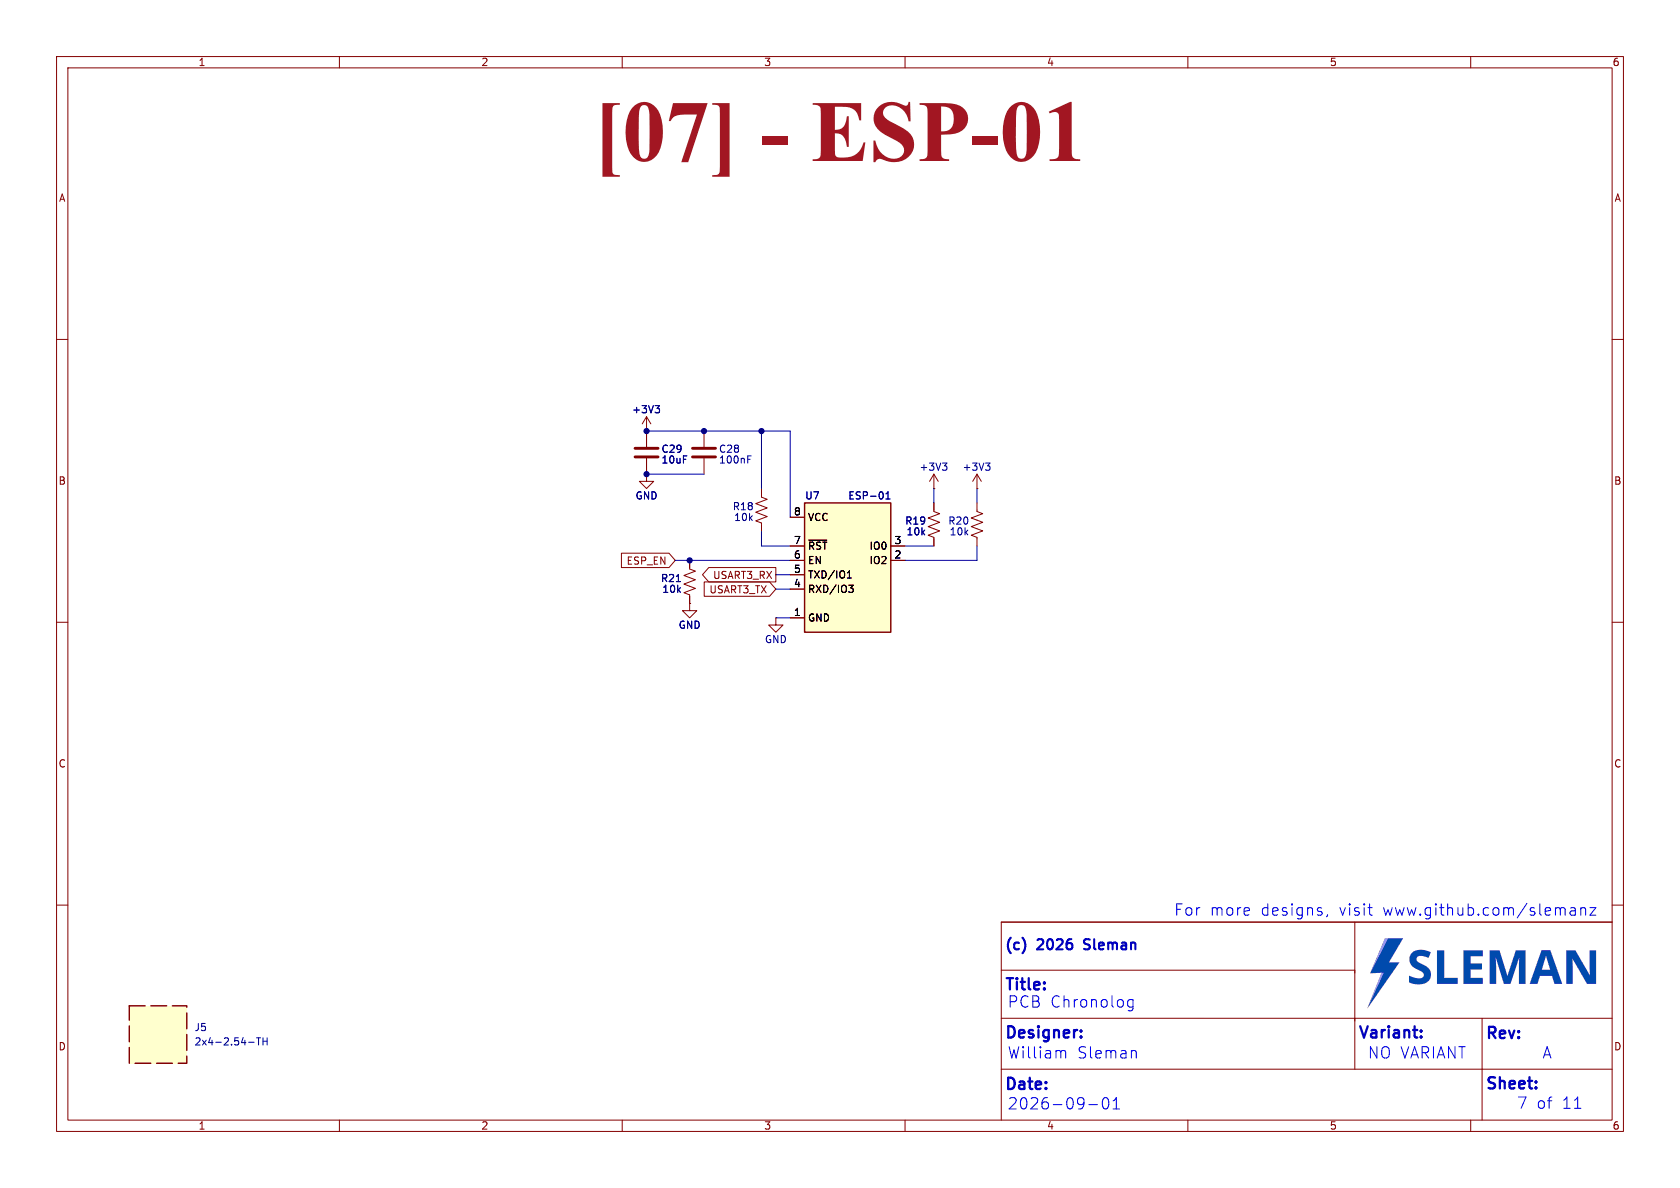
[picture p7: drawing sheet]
(kicad_sch
 (version 20250114)
 (generator "eeschema")
 (generator_version "9.0")
 (paper "A4")
 (title_block
  (title "PCB Chronolog")
  (date "2026-09-01")
  (rev "A")
  (company "Sleman")
  (comment 1 "For more designs, visit www.github.com/slemanz"))
 (lib_symbols
  (symbol "01_resistors:RES_10K-0.1W-1%-0603"
   (pin_numbers (hide yes))
   (pin_names
    (offset 0)) (exclude_from_sim no) (in_bom yes) (on_board yes)
   (property "Reference" "R" (at 2.54 0 90) (effects (font (size 1.27 1.27))))
   (property "Value" "10k" (at -2.54 0 90) (effects (font (size 1.27 1.27))))
   (property "Footprint" "01_resistors:R_0603_1608Metric" (at 1.016 -0.254 90) (effects (font (size 1.27 1.27)) (hide yes)))
   (property "Datasheet" "~" (at 0 0 0) (effects (font (size 1.27 1.27)) (hide yes)))
   (property "Description" "RES 10kΩ ±1% 100mW 0603" (at 0 0 0) (effects (font (size 1.27 1.27)) (hide yes)))
   (property "Tolerance" "1%" (at 0 0 0) (effects (font (size 1.27 1.27))))
   (property "Power" "100mW" (at 0 0 0) (effects (font (size 1.27 1.27))))
   (property "Package" "0603" (at 0 0 0) (effects (font (size 1.27 1.27)) (hide yes)))
   (property "Manufacturer" "UNI-ROYAL" (at 0 0 0) (effects (font (size 1.27 1.27)) (hide yes)))
   (property "MPN" "0603WAF1002T5E" (at 0 0 0) (effects (font (size 1.27 1.27)) (hide yes)))
   (property "LCSC" "C25804" (at 0 0 0) (effects (font (size 1.27 1.27)) (hide yes)))
   (property "Manufacturer2" "VISHAY" (at 0 0 0) (effects (font (size 1.27 1.27)) (hide yes)))
   (property "MPN2" "CRCW060310K0FKEA" (at 0 0 0) (effects (font (size 1.27 1.27)) (hide yes)))
   (symbol "RES_10K-0.1W-1%-0603_0_1"
    (polyline (pts (xy 0 2.286) (xy 0 2.54)) (stroke (width 0) (type default)) (fill (type none)))
    (polyline (pts (xy 0 2.286) (xy 1.016 1.905) (xy 0 1.524) (xy -1.016 1.143) (xy 0 0.762)) (stroke (width 0) (type default)) (fill (type none)))
    (polyline (pts (xy 0 0.762) (xy 1.016 0.381) (xy 0 0) (xy -1.016 -0.381) (xy 0 -0.762)) (stroke (width 0) (type default)) (fill (type none)))
    (polyline (pts (xy 0 -0.762) (xy 1.016 -1.143) (xy 0 -1.524) (xy -1.016 -1.905) (xy 0 -2.286)) (stroke (width 0) (type default)) (fill (type none)))
    (polyline (pts (xy 0 -2.286) (xy 0 -2.54)) (stroke (width 0) (type default)) (fill (type none))))
   (symbol "RES_10K-0.1W-1%-0603_1_1"
    (pin passive line (at 0 3.81 270) (length 1.27) (name "~" (effects (font (size 1.27 1.27)))) (number "1" (effects (font (size 1.27 1.27)))))
    (pin passive line (at 0 -3.81 90) (length 1.27) (name "~" (effects (font (size 1.27 1.27)))) (number "2" (effects (font (size 1.27 1.27))))))
   (embedded_fonts no))
  (symbol "02_capacitors:CAP_100nF-50V-10%-X7R-0603"
   (pin_numbers (hide yes))
   (pin_names
    (offset 0.254)) (exclude_from_sim no) (in_bom yes) (on_board yes)
   (property "Reference" "C" (at 0.635 2.54 0) (effects (font (size 1.27 1.27)) (justify left)))
   (property "Value" "100nF" (at 0.635 -2.54 0) (effects (font (size 1.27 1.27)) (justify left)))
   (property "Footprint" "02_capacitors:C_0603_1608Metric" (at 0.9652 -3.81 0) (effects (font (size 1.27 1.27)) (hide yes)))
   (property "Datasheet" "" (at 0 0 0) (effects (font (size 1.27 1.27)) (hide yes)))
   (property "Description" "CAP CER 100nF 50V X7R 0603" (at 0 0 0) (effects (font (size 1.27 1.27)) (hide yes)))
   (property "Tolerance" "10%" (at 0 0 0) (effects (font (size 1.27 1.27))))
   (property "Voltage" "50V" (at 0 0 0) (effects (font (size 1.27 1.27))))
   (property "Dielectric" "X7R" (at 0 0 0) (effects (font (size 1.27 1.27)) (hide yes)))
   (property "Package" "0603" (at 0 0 0) (effects (font (size 1.27 1.27)) (hide yes)))
   (property "Manufacturer" "YAGEO" (at 0 0 0) (effects (font (size 1.27 1.27)) (hide yes)))
   (property "MPN" "CC0603KRX7R9BB104" (at 0 0 0) (effects (font (size 1.27 1.27)) (hide yes)))
   (property "LCSC" "C14663" (at 0 0 0) (effects (font (size 1.27 1.27)) (hide yes)))
   (property "Manufacturer2" "muRata" (at 0 0 0) (effects (font (size 1.27 1.27)) (hide yes)))
   (property "MPN2" "GRM188R71H104KA93D" (at 0 0 0) (effects (font (size 1.27 1.27)) (hide yes)))
   (symbol "CAP_100nF-50V-10%-X7R-0603_0_1"
    (polyline (pts (xy -2.032 0.762) (xy 2.032 0.762)) (stroke (width 0.508) (type default)) (fill (type none)))
    (polyline (pts (xy -2.032 -0.762) (xy 2.032 -0.762)) (stroke (width 0.508) (type default)) (fill (type none))))
   (symbol "CAP_100nF-50V-10%-X7R-0603_1_1"
    (pin passive line (at 0 3.81 270) (length 2.794) (name "~" (effects (font (size 1.27 1.27)))) (number "1" (effects (font (size 1.27 1.27)))))
    (pin passive line (at 0 -3.81 90) (length 2.794) (name "~" (effects (font (size 1.27 1.27)))) (number "2" (effects (font (size 1.27 1.27))))))
   (embedded_fonts no))
  (symbol "02_capacitors:CAP_10uF-16V-10%-X5R-0805"
   (pin_numbers (hide yes))
   (pin_names
    (offset 0.254)) (exclude_from_sim no) (in_bom yes) (on_board yes)
   (property "Reference" "C" (at 0.635 2.54 0) (effects (font (size 1.27 1.27)) (justify left)))
   (property "Value" "10uF" (at 0.635 -2.54 0) (effects (font (size 1.27 1.27)) (justify left)))
   (property "Footprint" "02_capacitors:C_0805_2012Metric" (at 0.9652 -3.81 0) (effects (font (size 1.27 1.27)) (hide yes)))
   (property "Datasheet" "" (at 0 0 0) (effects (font (size 1.27 1.27)) (hide yes)))
   (property "Description" "CAP CER 10uF 16V X5R 0805" (at 0 0 0) (effects (font (size 1.27 1.27)) (hide yes)))
   (property "Tolerance" "10%" (at 0 0 0) (effects (font (size 1.27 1.27))))
   (property "Voltage" "16V" (at 0 0 0) (effects (font (size 1.27 1.27))))
   (property "Dielectric" "X5R" (at 0 0 0) (effects (font (size 1.27 1.27)) (hide yes)))
   (property "Package" "0805" (at 0 0 0) (effects (font (size 1.27 1.27)) (hide yes)))
   (property "Manufacturer" "muRata" (at 0 0 0) (effects (font (size 1.27 1.27)) (hide yes)))
   (property "MPN" "GRM21BR61C106KE15L" (at 0 0 0) (effects (font (size 1.27 1.27)) (hide yes)))
   (property "LCSC" "C77075" (at 0 0 0) (effects (font (size 1.27 1.27)) (hide yes)))
   (symbol "CAP_10uF-16V-10%-X5R-0805_0_1"
    (polyline (pts (xy -2.032 0.762) (xy 2.032 0.762)) (stroke (width 0.508) (type default)) (fill (type none)))
    (polyline (pts (xy -2.032 -0.762) (xy 2.032 -0.762)) (stroke (width 0.508) (type default)) (fill (type none))))
   (symbol "CAP_10uF-16V-10%-X5R-0805_1_1"
    (pin passive line (at 0 3.81 270) (length 2.794) (name "~" (effects (font (size 1.27 1.27)))) (number "1" (effects (font (size 1.27 1.27)))))
    (pin passive line (at 0 -3.81 90) (length 2.794) (name "~" (effects (font (size 1.27 1.27)))) (number "2" (effects (font (size 1.27 1.27))))))
   (embedded_fonts no))
  (symbol "08_connectors:CON-SKT_2x4-2.54-TH" (exclude_from_sim no) (in_bom yes) (on_board no)
   (property "Reference" "J" (at -1.27 6.985 0) (effects (font (size 1.27 1.27)) (justify right)))
   (property "Value" "2x4-2.54-TH" (at 1.27 6.985 0) (effects (font (size 1.27 1.27)) (justify left)))
   (property "Footprint" "" (at 0 0 0) (effects (font (size 1.27 1.27)) (hide yes)))
   (property "Datasheet" "https://www.lcsc.com/product-detail/C2897405.html" (at 0 0 0) (effects (font (size 1.27 1.27)) (hide yes)))
   (property "Description" "CONN SOCKET 8POS 2.54mm DUAL ROW TH" (at 0 0 0) (effects (font (size 1.27 1.27)) (hide yes)))
   (property "Package" "TH" (at 0 0 0) (effects (font (size 1.27 1.27)) (hide yes)))
   (property "Manufacturer" "HCTL" (at 0 0 0) (effects (font (size 1.27 1.27)) (hide yes)))
   (property "MPN" "PM254-2-04-Z-8.5" (at 0 0 0) (effects (font (size 1.27 1.27)) (hide yes)))
   (property "LCSC" "C2897405" (at 0 0 0) (effects (font (size 1.27 1.27)) (hide yes)))
   (property "Mates_With" "11_modules:ESP-01" (at 0 0 0) (effects (font (size 1.27 1.27)) (hide yes)))
   (symbol "CON-SKT_2x4-2.54-TH_0_1"
    (rectangle (start -5.08 5.08) (end 5.08 -5.08) (stroke (width 0.254) (type dash)) (fill (type background))))
   (embedded_fonts no))
  (symbol "11_modules:MOD-RF_ESP-01" (exclude_from_sim no) (in_bom yes) (on_board yes)
   (property "Reference" "U" (at -6.35 13.97 0) (effects (font (size 1.27 1.27))))
   (property "Value" "ESP-01" (at 3.81 13.97 0) (effects (font (size 1.27 1.27))))
   (property "Footprint" "11_modules:ESP-01" (at 0 -12.7 0) (effects (font (size 1.27 1.27)
    (italic yes)) (hide yes)))
   (property "Datasheet" "https://docs.ai-thinker.com/_media/esp8266/esp8266_series_modules_user_manual_en.pdf" (at -1.27 -12.7 0) (effects (font (size 1.27 1.27)) (hide yes)))
   (property "Description" "ESP8266 WI-FI IOT MODULE" (at -1.27 -12.7 0) (effects (font (size 1.27 1.27)) (hide yes)))
   (property "Package" "MOD" (at 0 -12.7 0) (effects (font (size 1.27 1.27)) (hide yes)))
   (property "Manufacturer" "Ai-Thinker" (at 0 -12.7 0) (effects (font (size 1.27 1.27)) (hide yes)))
   (property "MPN" "ESP-01" (at 0 -12.7 0) (effects (font (size 1.27 1.27)) (hide yes)))
   (property "Manufacturer2" "Ai-Thinker" (at 0 -12.7 0) (effects (font (size 1.27 1.27)) (hide yes)))
   (property "MPN2" "ESP-01S" (at 0 -12.7 0) (effects (font (size 1.27 1.27)) (hide yes)))
   (property "LCSC" "C503581" (at -1.27 -12.7 0) (effects (font (size 1.27 1.27)) (hide yes)))
   (property "Mating_Parts" "08_connectors:CON-SKT_2x4-2.54-TH" (at 0 -12.7 0) (effects (font (size 1.27 1.27)) (hide yes)))
   (symbol "MOD-RF_ESP-01_1_1"
    (rectangle (start -7.62 12.7) (end 7.62 -10.16) (stroke (width 0.254) (type default)) (fill (type background)))
    (pin passive line (at -10.16 10.16 0) (length 2.54) (name "VCC" (effects (font (size 1.27 1.27)))) (number "8" (effects (font (size 1.27 1.27)))))
    (pin passive line (at -10.16 5.08 0) (length 2.54) (name "~{RST}" (effects (font (size 1.27 1.27)))) (number "7" (effects (font (size 1.27 1.27)))))
    (pin passive line (at -10.16 2.54 0) (length 2.54) (name "EN" (effects (font (size 1.27 1.27)))) (number "6" (effects (font (size 1.27 1.27)))))
    (pin passive line (at -10.16 0 0) (length 2.54) (name "TXD/IO1" (effects (font (size 1.27 1.27)))) (number "5" (effects (font (size 1.27 1.27)))))
    (pin passive line (at -10.16 -2.54 0) (length 2.54) (name "RXD/IO3" (effects (font (size 1.27 1.27)))) (number "4" (effects (font (size 1.27 1.27)))))
    (pin passive line (at -10.16 -7.62 0) (length 2.54) (name "GND" (effects (font (size 1.27 1.27)))) (number "1" (effects (font (size 1.27 1.27)))))
    (pin passive line (at 10.16 5.08 180) (length 2.54) (name "IO0" (effects (font (size 1.27 1.27)))) (number "3" (effects (font (size 1.27 1.27)))))
    (pin passive line (at 10.16 2.54 180) (length 2.54) (name "IO2" (effects (font (size 1.27 1.27)))) (number "2" (effects (font (size 1.27 1.27))))))
   (embedded_fonts no))
  (symbol "power:+3V3"
   (power)
   (pin_numbers (hide yes))
   (pin_names
    (offset 0) (hide yes)) (exclude_from_sim no) (in_bom yes) (on_board yes)
   (property "Reference" "#PWR" (at 0 -3.81 0) (effects (font (size 1.27 1.27)) (hide yes)))
   (property "Value" "+3V3" (at 0 3.556 0) (effects (font (size 1.27 1.27))))
   (property "Footprint" "" (at 0 0 0) (effects (font (size 1.27 1.27)) (hide yes)))
   (property "Datasheet" "" (at 0 0 0) (effects (font (size 1.27 1.27)) (hide yes)))
   (property "Description" "Power symbol creates a global label with name \"+3V3\"" (at 0 0 0) (effects (font (size 1.27 1.27)) (hide yes)))
   (symbol "+3V3_0_1"
    (polyline (pts (xy -0.762 1.27) (xy 0 2.54)) (stroke (width 0) (type default)) (fill (type none)))
    (polyline (pts (xy 0 2.54) (xy 0.762 1.27)) (stroke (width 0) (type default)) (fill (type none)))
    (polyline (pts (xy 0 0) (xy 0 2.54)) (stroke (width 0) (type default)) (fill (type none))))
   (symbol "+3V3_1_1"
    (pin power_in line (at 0 0 90) (length 0) (name "~" (effects (font (size 1.27 1.27)))) (number "1" (effects (font (size 1.27 1.27))))))
   (embedded_fonts no))
  (symbol "power:GND"
   (power)
   (pin_numbers (hide yes))
   (pin_names
    (offset 0) (hide yes)) (exclude_from_sim no) (in_bom yes) (on_board yes)
   (property "Reference" "#PWR" (at 0 -6.35 0) (effects (font (size 1.27 1.27)) (hide yes)))
   (property "Value" "GND" (at 0 -3.81 0) (effects (font (size 1.27 1.27))))
   (property "Footprint" "" (at 0 0 0) (effects (font (size 1.27 1.27)) (hide yes)))
   (property "Datasheet" "" (at 0 0 0) (effects (font (size 1.27 1.27)) (hide yes)))
   (property "Description" "Power symbol creates a global label with name \"GND\" , ground" (at 0 0 0) (effects (font (size 1.27 1.27)) (hide yes)))
   (symbol "GND_0_1"
    (polyline (pts (xy 0 0) (xy 0 -1.27) (xy 1.27 -1.27) (xy 0 -2.54) (xy -1.27 -1.27) (xy 0 -1.27)) (stroke (width 0) (type default)) (fill (type none))))
   (symbol "GND_1_1"
    (pin power_in line (at 0 0 270) (length 0) (name "~" (effects (font (size 1.27 1.27)))) (number "1" (effects (font (size 1.27 1.27))))))
   (embedded_fonts no)))
 (text "${SHEETNAME}"
  (exclude_from_sim no)
  (at 148.5 33.02 0)
  (effects (font
    (face "Times New Roman") (size 11 11)
    (bold yes) (color 162 22 34 1)) (justify bottom)))
 (junction
  (at 121.92 99.06)
  (diameter 0)
  (color 0 0 0 0))
 (junction
  (at 114.3 83.82)
  (diameter 0)
  (color 0 0 0 0))
 (junction
  (at 134.62 76.2)
  (diameter 0)
  (color 0 0 0 0))
 (junction
  (at 124.46 76.2)
  (diameter 0)
  (color 0 0 0 0))
 (junction
  (at 114.3 76.2)
  (diameter 0)
  (color 0 0 0 0))
 (wire
  (pts (xy 114.3 76.2) (xy 124.46 76.2))
  (stroke (width 0) (type default)))
 (wire
  (pts (xy 114.3 83.82) (xy 124.46 83.82))
  (stroke (width 0) (type default)))
 (wire
  (pts (xy 139.7 76.2) (xy 134.62 76.2))
  (stroke (width 0) (type default)))
 (wire
  (pts (xy 134.62 96.52) (xy 134.62 93.98))
  (stroke (width 0) (type default)))
 (wire
  (pts (xy 172.72 86.36) (xy 172.72 88.9))
  (stroke (width 0) (type default)))
 (wire
  (pts (xy 165.1 86.36) (xy 165.1 88.9))
  (stroke (width 0) (type default)))
 (wire
  (pts (xy 134.62 76.2) (xy 124.46 76.2))
  (stroke (width 0) (type default)))
 (wire
  (pts (xy 160.02 96.52) (xy 165.1 96.52))
  (stroke (width 0) (type default)))
 (wire
  (pts (xy 139.7 96.52) (xy 134.62 96.52))
  (stroke (width 0) (type default)))
 (wire
  (pts (xy 137.16 101.6) (xy 139.7 101.6))
  (stroke (width 0) (type default)))
 (wire
  (pts (xy 160.02 99.06) (xy 172.72 99.06))
  (stroke (width 0) (type default)))
 (wire
  (pts (xy 134.62 76.2) (xy 134.62 86.36))
  (stroke (width 0) (type default)))
 (wire
  (pts (xy 119.38 99.06) (xy 121.92 99.06))
  (stroke (width 0) (type default)))
 (wire
  (pts (xy 137.16 109.22) (xy 139.7 109.22))
  (stroke (width 0) (type default)))
 (wire
  (pts (xy 137.16 104.14) (xy 139.7 104.14))
  (stroke (width 0) (type default)))
 (wire
  (pts (xy 139.7 91.44) (xy 139.7 76.2))
  (stroke (width 0) (type default)))
 (wire
  (pts (xy 121.92 99.06) (xy 139.7 99.06))
  (stroke (width 0) (type default)))
 (wire
  (pts (xy 172.72 96.52) (xy 172.72 99.06))
  (stroke (width 0) (type default)))
 (global_label "USART3_TX"
  (shape input)
  (at 137.16 104.14 180)
  (fields_autoplaced yes)
  (effects (font (size 1.27 1.27)) (justify right))
  (property "Intersheetrefs" "${INTERSHEET_REFS}" (at 123.9544 104.14 0) (effects (font (size 1.27 1.27)) (justify right) (hide yes))))
 (global_label "USART3_RX"
  (shape output)
  (at 137.16 101.6 180)
  (fields_autoplaced yes)
  (effects (font (size 1.27 1.27)) (justify right))
  (property "Intersheetrefs" "${INTERSHEET_REFS}" (at 123.652 101.6 0) (effects (font (size 1.27 1.27)) (justify right) (hide yes))))
 (global_label "ESP_EN"
  (shape input)
  (at 119.38 99.06 180)
  (fields_autoplaced yes)
  (effects (font (size 1.27 1.27)) (justify right))
  (property "Intersheetrefs" "${INTERSHEET_REFS}" (at 109.3192 99.06 0) (effects (font (size 1.27 1.27)) (justify right) (hide yes))))
 (symbol
  (lib_id "11_modules:MOD-RF_ESP-01")
  (at 149.86 101.6 0)
  (unit 1)
  (exclude_from_sim no)
  (in_bom yes)
  (on_board yes)
  (dnp no)
  (property "Reference" "U7" (at 142.24 87.63 0) (effects (font (size 1.27 1.27)) (justify left)))
  (property "Value" "ESP-01" (at 149.86 87.63 0) (effects (font (size 1.27 1.27)) (justify left)))
  (property "Footprint" "11_modules:ESP-01" (at 149.86 101.6 0) (effects (font (size 1.27 1.27)
    (italic yes)) (hide yes)))
  (property "Datasheet" "https://docs.ai-thinker.com/_media/esp8266/esp8266_series_modules_user_manual_en.pdf" (at 149.86 101.6 0) (effects (font (size 1.27 1.27)) (hide yes)))
  (property "Description" "ESP8266 WI-FI IOT MODULE" (at 149.86 101.6 0) (effects (font (size 1.27 1.27)) (hide yes)))
  (property "Package" "MOD" (at 149.86 101.6 0) (effects (font (size 1.27 1.27)) (hide yes)))
  (property "Manufacturer" "Ai-Thinker" (at 149.86 101.6 0) (effects (font (size 1.27 1.27)) (hide yes)))
  (property "MPN" "ESP-01" (at 149.86 101.6 0) (effects (font (size 1.27 1.27)) (hide yes)))
  (property "Manufacturer2" "Ai-Thinker" (at 149.86 101.6 0) (effects (font (size 1.27 1.27)) (hide yes)))
  (property "MPN2" "ESP-01S" (at 149.86 101.6 0) (effects (font (size 1.27 1.27)) (hide yes)))
  (property "LCSC" "C503581" (at 149.86 101.6 0) (effects (font (size 1.27 1.27)) (hide yes)))
  (property "Mating_Parts" "08_connectors:CON-SKT_2x4-2.54-TH" (at 149.86 101.6 0) (effects (font (size 1.27 1.27)) (hide yes)))
  (pin "8")
  (pin "2")
  (pin "1")
  (pin "3")
  (pin "4")
  (pin "6")
  (pin "7")
  (pin "5"))
 (symbol
  (lib_id "01_resistors:RES_10K-0.1W-1%-0603")
  (at 121.92 102.87 0)
  (unit 1)
  (exclude_from_sim no)
  (in_bom yes)
  (on_board yes)
  (dnp no)
  (property "Reference" "R21" (at 120.65 102.235 0) (effects (font (size 1.27 1.27)) (justify right)))
  (property "Value" "10k" (at 120.65 104.14 0) (effects (font (size 1.27 1.27)) (justify right)))
  (property "Footprint" "01_resistors:R_0603_1608Metric" (at 122.936 103.124 90) (effects (font (size 1.27 1.27)) (hide yes)))
  (property "Datasheet" "~" (at 121.92 102.87 0) (effects (font (size 1.27 1.27)) (hide yes)))
  (property "Description" "RES 10kΩ ±1% 100mW 0603" (at 121.92 102.87 0) (effects (font (size 1.27 1.27)) (hide yes)))
  (property "Tolerance" "1%" (at 124.46 104.14 0) (effects (font (size 1.27 1.27)) (justify left) (hide yes)))
  (property "Power" "100mW" (at 124.46 106.68 0) (effects (font (size 1.27 1.27)) (justify left) (hide yes)))
  (property "Package" "0603" (at 121.92 102.87 0) (effects (font (size 1.27 1.27)) (hide yes)))
  (property "Manufacturer" "UNI-ROYAL" (at 121.92 102.87 0) (effects (font (size 1.27 1.27)) (hide yes)))
  (property "MPN" "0603WAF1002T5E" (at 121.92 102.87 0) (effects (font (size 1.27 1.27)) (hide yes)))
  (property "LCSC" "C25804" (at 121.92 102.87 0) (effects (font (size 1.27 1.27)) (hide yes)))
  (property "Manufacturer2" "VISHAY" (at 121.92 102.87 0) (effects (font (size 1.27 1.27)) (hide yes)))
  (property "MPN2" "CRCW060310K0FKEA" (at 121.92 102.87 0) (effects (font (size 1.27 1.27)) (hide yes)))
  (pin "2")
  (pin "1"))
 (symbol
  (lib_id "02_capacitors:CAP_100nF-50V-10%-X7R-0603")
  (at 124.46 80.01 0)
  (unit 1)
  (exclude_from_sim no)
  (in_bom yes)
  (on_board yes)
  (dnp no)
  (property "Reference" "C28" (at 127 79.375 0) (effects (font (size 1.27 1.27)) (justify left)))
  (property "Value" "100nF" (at 127 81.28 0) (effects (font (size 1.27 1.27)) (justify left)))
  (property "Footprint" "02_capacitors:C_0603_1608Metric" (at 125.4252 83.82 0) (effects (font (size 1.27 1.27)) (hide yes)))
  (property "Datasheet" "" (at 124.46 80.01 0) (effects (font (size 1.27 1.27)) (hide yes)))
  (property "Description" "CAP CER 100nF 50V X7R 0603" (at 124.46 80.01 0) (effects (font (size 1.27 1.27)) (hide yes)))
  (property "Tolerance" "10%" (at 128.27 81.28 0) (effects (font (size 1.27 1.27)) (justify left) (hide yes)))
  (property "Voltage" "50V" (at 128.27 83.82 0) (effects (font (size 1.27 1.27)) (justify left) (hide yes)))
  (property "Dielectric" "X7R" (at 124.46 80.01 0) (effects (font (size 1.27 1.27)) (hide yes)))
  (property "Package" "0603" (at 124.46 80.01 0) (effects (font (size 1.27 1.27)) (hide yes)))
  (property "Manufacturer" "YAGEO" (at 124.46 80.01 0) (effects (font (size 1.27 1.27)) (hide yes)))
  (property "MPN" "CC0603KRX7R9BB104" (at 124.46 80.01 0) (effects (font (size 1.27 1.27)) (hide yes)))
  (property "LCSC" "C14663" (at 124.46 80.01 0) (effects (font (size 1.27 1.27)) (hide yes)))
  (property "Manufacturer2" "muRata" (at 124.46 80.01 0) (effects (font (size 1.27 1.27)) (hide yes)))
  (property "MPN2" "GRM188R71H104KA93D" (at 124.46 80.01 0) (effects (font (size 1.27 1.27)) (hide yes)))
  (pin "1")
  (pin "2"))
 (symbol
  (lib_id "power:GND")
  (at 114.3 83.82 0)
  (unit 1)
  (exclude_from_sim no)
  (in_bom yes)
  (on_board yes)
  (dnp no)
  (property "Reference" "#PWR060" (at 114.3 90.17 0) (effects (font (size 1.27 1.27)) (hide yes)))
  (property "Value" "GND" (at 114.3 87.63 0) (effects (font (size 1.27 1.27))))
  (property "Footprint" "" (at 114.3 83.82 0) (effects (font (size 1.27 1.27)) (hide yes)))
  (property "Datasheet" "" (at 114.3 83.82 0) (effects (font (size 1.27 1.27)) (hide yes)))
  (property "Description" "Power symbol creates a global label with name \"GND\" , ground" (at 114.3 83.82 0) (effects (font (size 1.27 1.27)) (hide yes)))
  (pin "1"))
 (symbol
  (lib_id "01_resistors:RES_10K-0.1W-1%-0603")
  (at 134.62 90.17 0)
  (unit 1)
  (exclude_from_sim no)
  (in_bom yes)
  (on_board yes)
  (dnp no)
  (property "Reference" "R18" (at 133.35 89.535 0) (effects (font (size 1.27 1.27)) (justify right)))
  (property "Value" "10k" (at 133.35 91.44 0) (effects (font (size 1.27 1.27)) (justify right)))
  (property "Footprint" "01_resistors:R_0603_1608Metric" (at 135.636 90.424 90) (effects (font (size 1.27 1.27)) (hide yes)))
  (property "Datasheet" "~" (at 134.62 90.17 0) (effects (font (size 1.27 1.27)) (hide yes)))
  (property "Description" "RES 10kΩ ±1% 100mW 0603" (at 134.62 90.17 0) (effects (font (size 1.27 1.27)) (hide yes)))
  (property "Tolerance" "1%" (at 137.16 91.44 0) (effects (font (size 1.27 1.27)) (justify left) (hide yes)))
  (property "Power" "100mW" (at 137.16 93.98 0) (effects (font (size 1.27 1.27)) (justify left) (hide yes)))
  (property "Package" "0603" (at 134.62 90.17 0) (effects (font (size 1.27 1.27)) (hide yes)))
  (property "Manufacturer" "UNI-ROYAL" (at 134.62 90.17 0) (effects (font (size 1.27 1.27)) (hide yes)))
  (property "MPN" "0603WAF1002T5E" (at 134.62 90.17 0) (effects (font (size 1.27 1.27)) (hide yes)))
  (property "LCSC" "C25804" (at 134.62 90.17 0) (effects (font (size 1.27 1.27)) (hide yes)))
  (property "Manufacturer2" "VISHAY" (at 134.62 90.17 0) (effects (font (size 1.27 1.27)) (hide yes)))
  (property "MPN2" "CRCW060310K0FKEA" (at 134.62 90.17 0) (effects (font (size 1.27 1.27)) (hide yes)))
  (pin "2")
  (pin "1"))
 (symbol
  (lib_id "02_capacitors:CAP_10uF-16V-10%-X5R-0805")
  (at 114.3 80.01 0)
  (unit 1)
  (exclude_from_sim no)
  (in_bom yes)
  (on_board yes)
  (dnp no)
  (property "Reference" "C29" (at 116.84 79.375 0) (effects (font (size 1.27 1.27)) (justify left)))
  (property "Value" "10uF" (at 116.84 81.28 0) (effects (font (size 1.27 1.27)) (justify left)))
  (property "Footprint" "02_capacitors:C_0805_2012Metric" (at 115.2652 83.82 0) (effects (font (size 1.27 1.27)) (hide yes)))
  (property "Datasheet" "" (at 114.3 80.01 0) (effects (font (size 1.27 1.27)) (hide yes)))
  (property "Description" "CAP CER 10uF 16V X5R 0805" (at 114.3 80.01 0) (effects (font (size 1.27 1.27)) (hide yes)))
  (property "Tolerance" "10%" (at 118.11 81.2799 0) (effects (font (size 1.27 1.27)) (justify left) (hide yes)))
  (property "Voltage" "16V" (at 118.11 83.8199 0) (effects (font (size 1.27 1.27)) (justify left) (hide yes)))
  (property "Dielectric" "X5R" (at 114.3 80.01 0) (effects (font (size 1.27 1.27)) (hide yes)))
  (property "Package" "0805" (at 114.3 80.01 0) (effects (font (size 1.27 1.27)) (hide yes)))
  (property "Manufacturer" "muRata" (at 114.3 80.01 0) (effects (font (size 1.27 1.27)) (hide yes)))
  (property "MPN" "GRM21BR61C106KE15L" (at 114.3 80.01 0) (effects (font (size 1.27 1.27)) (hide yes)))
  (property "LCSC" "C77075" (at 114.3 80.01 0) (effects (font (size 1.27 1.27)) (hide yes)))
  (pin "1")
  (pin "2"))
 (symbol
  (lib_id "power:+3V3")
  (at 114.3 76.2 0)
  (unit 1)
  (exclude_from_sim no)
  (in_bom yes)
  (on_board yes)
  (dnp no)
  (property "Reference" "#PWR059" (at 114.3 80.01 0) (effects (font (size 1.27 1.27)) (hide yes)))
  (property "Value" "+3V3" (at 114.3 72.39 0) (effects (font (size 1.27 1.27))))
  (property "Footprint" "" (at 114.3 76.2 0) (effects (font (size 1.27 1.27)) (hide yes)))
  (property "Datasheet" "" (at 114.3 76.2 0) (effects (font (size 1.27 1.27)) (hide yes)))
  (property "Description" "Power symbol creates a global label with name \"+3V3\"" (at 114.3 76.2 0) (effects (font (size 1.27 1.27)) (hide yes)))
  (pin "1"))
 (symbol
  (lib_id "power:+3V3")
  (at 172.72 86.36 0)
  (unit 1)
  (exclude_from_sim no)
  (in_bom yes)
  (on_board yes)
  (dnp no)
  (property "Reference" "#PWR063" (at 172.72 90.17 0) (effects (font (size 1.27 1.27)) (hide yes)))
  (property "Value" "+3V3" (at 172.72 82.55 0) (effects (font (size 1.27 1.27))))
  (property "Footprint" "" (at 172.72 86.36 0) (effects (font (size 1.27 1.27)) (hide yes)))
  (property "Datasheet" "" (at 172.72 86.36 0) (effects (font (size 1.27 1.27)) (hide yes)))
  (property "Description" "Power symbol creates a global label with name \"+3V3\"" (at 172.72 86.36 0) (effects (font (size 1.27 1.27)) (hide yes)))
  (pin "1"))
 (symbol
  (lib_id "01_resistors:RES_10K-0.1W-1%-0603")
  (at 172.72 92.71 0)
  (unit 1)
  (exclude_from_sim no)
  (in_bom yes)
  (on_board yes)
  (dnp no)
  (property "Reference" "R20" (at 171.45 92.075 0) (effects (font (size 1.27 1.27)) (justify right)))
  (property "Value" "10k" (at 171.45 93.98 0) (effects (font (size 1.27 1.27)) (justify right)))
  (property "Footprint" "01_resistors:R_0603_1608Metric" (at 173.736 92.964 90) (effects (font (size 1.27 1.27)) (hide yes)))
  (property "Datasheet" "~" (at 172.72 92.71 0) (effects (font (size 1.27 1.27)) (hide yes)))
  (property "Description" "RES 10kΩ ±1% 100mW 0603" (at 172.72 92.71 0) (effects (font (size 1.27 1.27)) (hide yes)))
  (property "Tolerance" "1%" (at 175.26 93.98 0) (effects (font (size 1.27 1.27)) (justify left) (hide yes)))
  (property "Power" "100mW" (at 175.26 96.52 0) (effects (font (size 1.27 1.27)) (justify left) (hide yes)))
  (property "Package" "0603" (at 172.72 92.71 0) (effects (font (size 1.27 1.27)) (hide yes)))
  (property "Manufacturer" "UNI-ROYAL" (at 172.72 92.71 0) (effects (font (size 1.27 1.27)) (hide yes)))
  (property "MPN" "0603WAF1002T5E" (at 172.72 92.71 0) (effects (font (size 1.27 1.27)) (hide yes)))
  (property "LCSC" "C25804" (at 172.72 92.71 0) (effects (font (size 1.27 1.27)) (hide yes)))
  (property "Manufacturer2" "VISHAY" (at 172.72 92.71 0) (effects (font (size 1.27 1.27)) (hide yes)))
  (property "MPN2" "CRCW060310K0FKEA" (at 172.72 92.71 0) (effects (font (size 1.27 1.27)) (hide yes)))
  (pin "2")
  (pin "1"))
 (symbol
  (lib_id "01_resistors:RES_10K-0.1W-1%-0603")
  (at 165.1 92.71 0)
  (unit 1)
  (exclude_from_sim no)
  (in_bom yes)
  (on_board yes)
  (dnp no)
  (property "Reference" "R19" (at 163.83 92.075 0) (effects (font (size 1.27 1.27)) (justify right)))
  (property "Value" "10k" (at 163.83 93.98 0) (effects (font (size 1.27 1.27)) (justify right)))
  (property "Footprint" "01_resistors:R_0603_1608Metric" (at 166.116 92.964 90) (effects (font (size 1.27 1.27)) (hide yes)))
  (property "Datasheet" "~" (at 165.1 92.71 0) (effects (font (size 1.27 1.27)) (hide yes)))
  (property "Description" "RES 10kΩ ±1% 100mW 0603" (at 165.1 92.71 0) (effects (font (size 1.27 1.27)) (hide yes)))
  (property "Tolerance" "1%" (at 167.64 93.98 0) (effects (font (size 1.27 1.27)) (justify left) (hide yes)))
  (property "Power" "100mW" (at 167.64 96.52 0) (effects (font (size 1.27 1.27)) (justify left) (hide yes)))
  (property "Package" "0603" (at 165.1 92.71 0) (effects (font (size 1.27 1.27)) (hide yes)))
  (property "Manufacturer" "UNI-ROYAL" (at 165.1 92.71 0) (effects (font (size 1.27 1.27)) (hide yes)))
  (property "MPN" "0603WAF1002T5E" (at 165.1 92.71 0) (effects (font (size 1.27 1.27)) (hide yes)))
  (property "LCSC" "C25804" (at 165.1 92.71 0) (effects (font (size 1.27 1.27)) (hide yes)))
  (property "Manufacturer2" "VISHAY" (at 165.1 92.71 0) (effects (font (size 1.27 1.27)) (hide yes)))
  (property "MPN2" "CRCW060310K0FKEA" (at 165.1 92.71 0) (effects (font (size 1.27 1.27)) (hide yes)))
  (pin "2")
  (pin "1"))
 (symbol
  (lib_id "power:+3V3")
  (at 165.1 86.36 0)
  (unit 1)
  (exclude_from_sim no)
  (in_bom yes)
  (on_board yes)
  (dnp no)
  (property "Reference" "#PWR062" (at 165.1 90.17 0) (effects (font (size 1.27 1.27)) (hide yes)))
  (property "Value" "+3V3" (at 165.1 82.55 0) (effects (font (size 1.27 1.27))))
  (property "Footprint" "" (at 165.1 86.36 0) (effects (font (size 1.27 1.27)) (hide yes)))
  (property "Datasheet" "" (at 165.1 86.36 0) (effects (font (size 1.27 1.27)) (hide yes)))
  (property "Description" "Power symbol creates a global label with name \"+3V3\"" (at 165.1 86.36 0) (effects (font (size 1.27 1.27)) (hide yes)))
  (pin "1"))
 (symbol
  (lib_id "power:GND")
  (at 121.92 106.68 0)
  (unit 1)
  (exclude_from_sim no)
  (in_bom yes)
  (on_board yes)
  (dnp no)
  (property "Reference" "#PWR064" (at 121.92 113.03 0) (effects (font (size 1.27 1.27)) (hide yes)))
  (property "Value" "GND" (at 121.92 110.49 0) (effects (font (size 1.27 1.27))))
  (property "Footprint" "" (at 121.92 106.68 0) (effects (font (size 1.27 1.27)) (hide yes)))
  (property "Datasheet" "" (at 121.92 106.68 0) (effects (font (size 1.27 1.27)) (hide yes)))
  (property "Description" "Power symbol creates a global label with name \"GND\" , ground" (at 121.92 106.68 0) (effects (font (size 1.27 1.27)) (hide yes)))
  (pin "1"))
 (symbol
  (lib_id "08_connectors:CON-SKT_2x4-2.54-TH")
  (at 27.94 182.88 0)
  (unit 1)
  (exclude_from_sim no)
  (in_bom yes)
  (on_board no)
  (dnp no)
  (fields_autoplaced yes)
  (property "Reference" "J5" (at 34.29 181.6099 0) (effects (font (size 1.27 1.27)) (justify left)))
  (property "Value" "2x4-2.54-TH" (at 34.29 184.1499 0) (effects (font (size 1.27 1.27)) (justify left)))
  (property "Footprint" "" (at 27.94 182.88 0) (effects (font (size 1.27 1.27)) (hide yes)))
  (property "Datasheet" "https://www.lcsc.com/product-detail/C2897405.html" (at 27.94 182.88 0) (effects (font (size 1.27 1.27)) (hide yes)))
  (property "Description" "CONN SOCKET 8POS 2.54mm DUAL ROW TH" (at 27.94 182.88 0) (effects (font (size 1.27 1.27)) (hide yes)))
  (property "Package" "TH" (at 27.94 182.88 0) (effects (font (size 1.27 1.27)) (hide yes)))
  (property "Manufacturer" "HCTL" (at 27.94 182.88 0) (effects (font (size 1.27 1.27)) (hide yes)))
  (property "MPN" "PM254-2-04-Z-8.5" (at 27.94 182.88 0) (effects (font (size 1.27 1.27)) (hide yes)))
  (property "LCSC" "C2897405" (at 27.94 182.88 0) (effects (font (size 1.27 1.27)) (hide yes)))
  (property "Mates_With" "11_modules:ESP-01" (at 27.94 182.88 0) (effects (font (size 1.27 1.27)) (hide yes))))
 (symbol
  (lib_id "power:GND")
  (at 137.16 109.22 0)
  (unit 1)
  (exclude_from_sim no)
  (in_bom yes)
  (on_board yes)
  (dnp no)
  (property "Reference" "#PWR061" (at 137.16 115.57 0) (effects (font (size 1.27 1.27)) (hide yes)))
  (property "Value" "GND" (at 137.16 113.03 0) (effects (font (size 1.27 1.27))))
  (property "Footprint" "" (at 137.16 109.22 0) (effects (font (size 1.27 1.27)) (hide yes)))
  (property "Datasheet" "" (at 137.16 109.22 0) (effects (font (size 1.27 1.27)) (hide yes)))
  (property "Description" "Power symbol creates a global label with name \"GND\" , ground" (at 137.16 109.22 0) (effects (font (size 1.27 1.27)) (hide yes)))
  (pin "1")))
